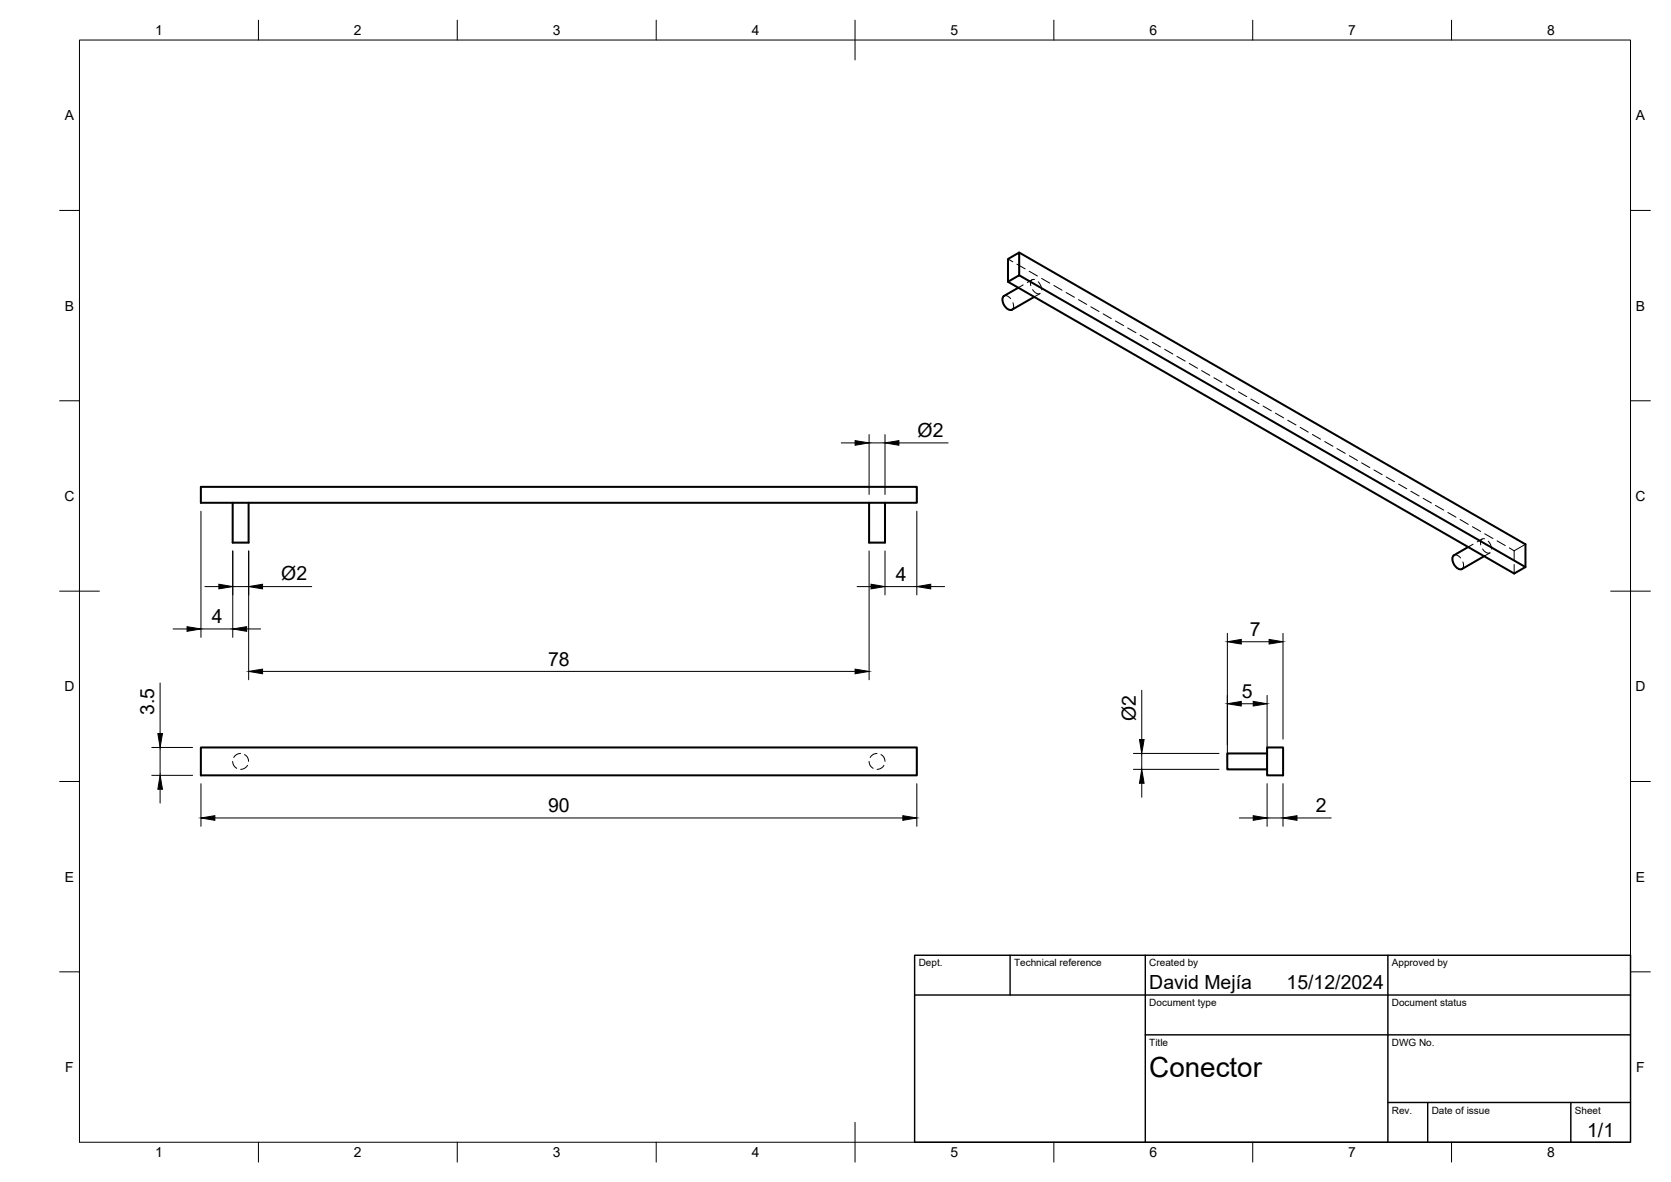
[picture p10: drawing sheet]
<svg xmlns="http://www.w3.org/2000/svg" width="420mm" height="297mm" viewBox="0 0 420 297" stroke-linecap="round" stroke-linejoin="round" font-family="sans-serif">
<!-- layer: Visible -->
<path d="M253.4 65.1l2.9-1.6v5.7l-2.9 1.6zM256 72.3l-3.5 2.1a2.21 2.21 0 0 0 .7 3.2l.9 .3 .4-.1 5.5-3.2M256.3 63.5l127.3 73.3v5.7l-2.9 1.6-127.3-73.3M256.3 69.2l127.3 73.3M50.5 122.4h180v4h-180zM58.5 126.4v10h4v-10M218.5 126.4v10h4v-10M369.2 137.5l-3.6 2a2.21 2.21 0 0 0 .8 3.3l.8 .3 .4-.1 5.6-3.2M50.5 187.8h180v7h-180zM318.6 187.8h4v7h-4zM318.6 189.3h-10v4h10" fill="none" stroke="#000" stroke-width=".51"/>
<!-- layer: Hidden -->
<g fill="none" stroke="#000" stroke-width=".25">
<path d="M252.5 74.4l.6-.1 1 .7M253.4 65.1l1.3 .7M254.7 76.1l.2 .9-.5 .8M255.7 66.4l2.1 1.2M257.3 71.6l-1.3 .7M258.8 68.2l2.1 1.2M259.5 70.3l-1.2 .7M259.6 72.8a1.63 1.63 0 0 0 1.9 1l-1.5 .8M260.1 70.2a.99 .99 0 0 0-.9 .5 .99 .99 0 0 0 0 1.1M261 70.8l.7 1 .2 1M261.9 70l2 1.1M265 71.7l2 1.2"/>
<path d="M268.1 73.5l2.1 1.2M271.2 75.3l2 1.2M274.3 77.1l2 1.2M277.4 78.9l2 1.2M280.5 80.7l2 1.1M283.5 82.4l2.1 1.2M286.7 84.2l2 1.2M289.8 86l2 1.2M292.8 87.8l2.1 1.2M295.9 89.6l2.1 1.1M299 91.3l2.1 1.2M302.1 93.1l2.1 1.2"/>
<path d="M305.2 94.9l2.1 1.2M308.3 96.7l2.1 1.2M311.4 98.5l2.1 1.2M314.5 100.3l2.1 1.2M317.6 102.1l2.1 1.1M320.7 103.8l2.1 1.2M323.8 105.6l2.1 1.2M326.9 107.4l2.1 1.2M330 109.2l2 1.2M333.1 111l2.1 1.1M336.2 112.7l2 1.2M339.3 114.5l2 1.2"/>
<path d="M342.4 116.3l2 1.2M345.5 118.1l2 1.2M348.6 119.9l2 1.2M351.7 121.7l2 1.1M354.8 123.5l2 1.1M357.8 125.2l2.1 1.2M360.9 127l2.1 1.2M364 128.8l2.1 1.2M365.6 139.5h.7l.9 .7M367.1 130.6l2.1 1.2M370.2 132.4l2.1 1.1M370.4 136.8l-1.2 .7"/>
<path d="M372.7 135.5l-1.3 .7M372.8 138a1.65 1.65 0 0 0 1.8 .9M373.3 135.4a.98 .98 0 0 0-1 .5 .98 .98 0 0 0 0 1M373.3 134.1l2.1 1.2M374.2 136l.6 1 .3 1M374.6 138.9l-1.4 .9M376.4 135.9l2.1 1.2M379.5 137.7l1.2 .7M380.7 138.4v2.3M383.6 136.8l-2.9 1.6M367.8 141.2l.2 1-.4 .8M380.7 141.9v2.2"/>
<path d="M58.5 191.4l.2 .9 .8 .8M60.5 189.3l-1 .3-.7 .8M61.5 189.6l.7 .7 .3 1M62.2 192.3l-.9 .9-.8 .1M218.5 191.4l.2 .9 .8 .8M220.5 189.3l-1 .3-.7 .8M221.5 189.6l.7 .7 .3 1M222.2 192.3l-.8 .9-.9 .1"/>
</g>
<!-- layer: BORDER -->
<g fill="none" stroke="#000" stroke-width=".25">
<path d="M20 10.1h390v276.9h-390zM65 5.1v5M115 5.1v5M165 5.1v5M215 5.1v10M265 5.1v5M315 5.1v5M365 5.1v5M15 52.9h5M410 52.9h5M15 100.7h5M410 100.7h5"/>
<path d="M15 148.6h10M405 148.6h10M15 196.4h5M410 196.4h5M15 244.2h5M410 244.2h5M65 287v5M115 287v5M165 287v5M215 282.1v9.9M265 287v5M315 287v5"/>
<path d="M365 287v5"/>
</g>
<!-- layer: TITLEBLOCK -->
<path d="M230 240.1h180v46.9h-180zM230 250h180M254 240.1v9.9M288 240.1v46.9M349 240.1v46.9M288 260.1h122M349 277.1h61M359 277.1v9.9M395 277.1v9.9" fill="none" stroke="#000" stroke-width=".36"/>
<!-- layer: FD_Dimensions -->
<g fill="none" stroke="#000" stroke-width=".25">
<path d="M211.5 111.3h3.5M218.5 109.2v15.1M218.5 111.3h4M222.5 109.2v15.1M226 111.3h12.4M50.5 128.5v31.7M58.5 138.5v21.7M62.5 138.5v32.3M218.5 138.5v32.3M222.5 138.5v11M230.5 128.5v21M43.5 158.1h3.5"/>
<path d="M50.5 158.1h8M51.5 147.4h3.5M58.5 147.4h4M62 158.1h3.5M66 147.4h12.4M215.5 147.4h3.5M222.5 147.4h8M234 147.4h3.5M308.6 159.2v32M322.6 159.2v26.5M40.3 171.6v12.7M66 168.7h149"/>
<path d="M287.1 173.5v12.4M312.1 161.3h7M312.1 176.9h3M318.6 174.8v18M38.2 194.8h10.2M38.2 187.8h10.2M40.3 187.8v7M40.3 198.3v3.5M50.5 196.9v10.8M230.5 196.9v10.8M285 193.3h21.5M285 189.3h21.5"/>
<path d="M287.1 189.3v4M287.1 196.8v3.5M318.6 196.9v10.8M322.6 196.9v10.8M54 205.6h173M311.6 205.6h3.5M318.6 205.6h4M326.1 205.6h8.6"/>
</g>
<g fill="#000" stroke="#000" stroke-width=".25">
<path d="M215 110.7l3.5 .6-3.5 .6zM222.5 111.3l3.5-.6v1.2zM47 157.5l3.5 .6-3.5 .6zM55 146.8l3.5 .6-3.5 .6zM58.5 158.1l3.5-.6v1.2zM62.5 147.4l3.5-.6v1.2zM219 146.8l3.5 .6-3.5 .6zM230.5 147.4l3.5-.6v1.2zM62.5 168.7l3.5-.5v1.1zM215 168.2l3.5 .5-3.5 .6zM308.6 161.3l3.5-.6v1.1zM308.6 176.9l3.5-.6v1.1z"/>
<path d="M315.1 176.3l3.5 .6-3.5 .5zM319.1 160.7l3.5 .6-3.5 .5zM40.3 194.8l.6 3.5h-1.2zM39.7 184.3h1.2l-.6 3.5zM287.1 193.3l.6 3.5h-1.2zM286.5 185.9h1.2l-.6 3.4zM50.5 205.6l3.5-.6v1.1zM227 205l3.5 .6-3.5 .5zM315.1 205l3.5 .6-3.5 .5zM322.6 205.6l3.5-.6v1.1z"/>
</g>
<text font-size="7" x="289" y="270.6">Conector</text>
<g font-size="4.9">
<text x="230.7" y="109.8">Ø2</text>
<text x="70.7" y="145.9">Ø2</text>
<text x="225.3" y="146">4</text>
<text x="53.3" y="156.7">4</text>
<text x="314.2" y="159.9">7</text>
<text x="137.8" y="167.3">78</text>
<text x="38.8" y="179.6" transform="rotate(-90 38.8 179.6)">3.5</text>
<text x="312.3" y="175.4">5</text>
<text x="285.6" y="181.1" transform="rotate(-90 285.6 181.1)">Ø2</text>
<text x="137.8" y="204.1">90</text>
<text x="330.9" y="204.2">2</text>
<text x="289" y="248.5">David Mejía</text>
<text x="323.5" y="248.5">15/12/2024</text>
<text x="399.1" y="285.7">1/1</text>
</g>
<g font-size="3.5">
<text x="39" y="8.8">1</text>
<text x="89" y="8.8">2</text>
<text x="139" y="8.8">3</text>
<text x="189" y="8.8">4</text>
<text x="239" y="8.8">5</text>
<text x="289" y="8.8">6</text>
<text x="339" y="8.8">7</text>
<text x="389" y="8.8">8</text>
<text x="16.3" y="30.2">A</text>
<text x="411.3" y="30.2">A</text>
<text x="16.3" y="78">B</text>
<text x="411.3" y="78">B</text>
<text x="16.2" y="125.9">C</text>
<text x="411.2" y="125.9">C</text>
<text x="16.2" y="173.7">D</text>
<text x="411.2" y="173.7">D</text>
<text x="16.3" y="221.6">E</text>
<text x="411.3" y="221.6">E</text>
<text x="16.4" y="269.4">F</text>
<text x="411.4" y="269.4">F</text>
<text x="39" y="290.8">1</text>
<text x="89" y="290.8">2</text>
<text x="139" y="290.8">3</text>
<text x="189" y="290.8">4</text>
<text x="239" y="290.8">5</text>
<text x="289" y="290.8">6</text>
<text x="339" y="290.8">7</text>
<text x="389" y="290.8">8</text>
</g>
<g font-size="2.5">
<text x="231" y="242.9">Dept.</text>
<text x="255" y="242.9">Technical reference</text>
<text x="289" y="242.9">Created by</text>
<text x="350" y="242.9">Approved by</text>
<text x="289" y="252.8">Document type</text>
<text x="350" y="252.8">Document status</text>
<text x="289" y="262.9">Title</text>
<text x="350" y="262.9">DWG No.</text>
<text x="350" y="279.9">Rev.</text>
<text x="360" y="279.9">Date of issue</text>
<text x="396" y="279.9">Sheet</text>
</g>
</svg>
